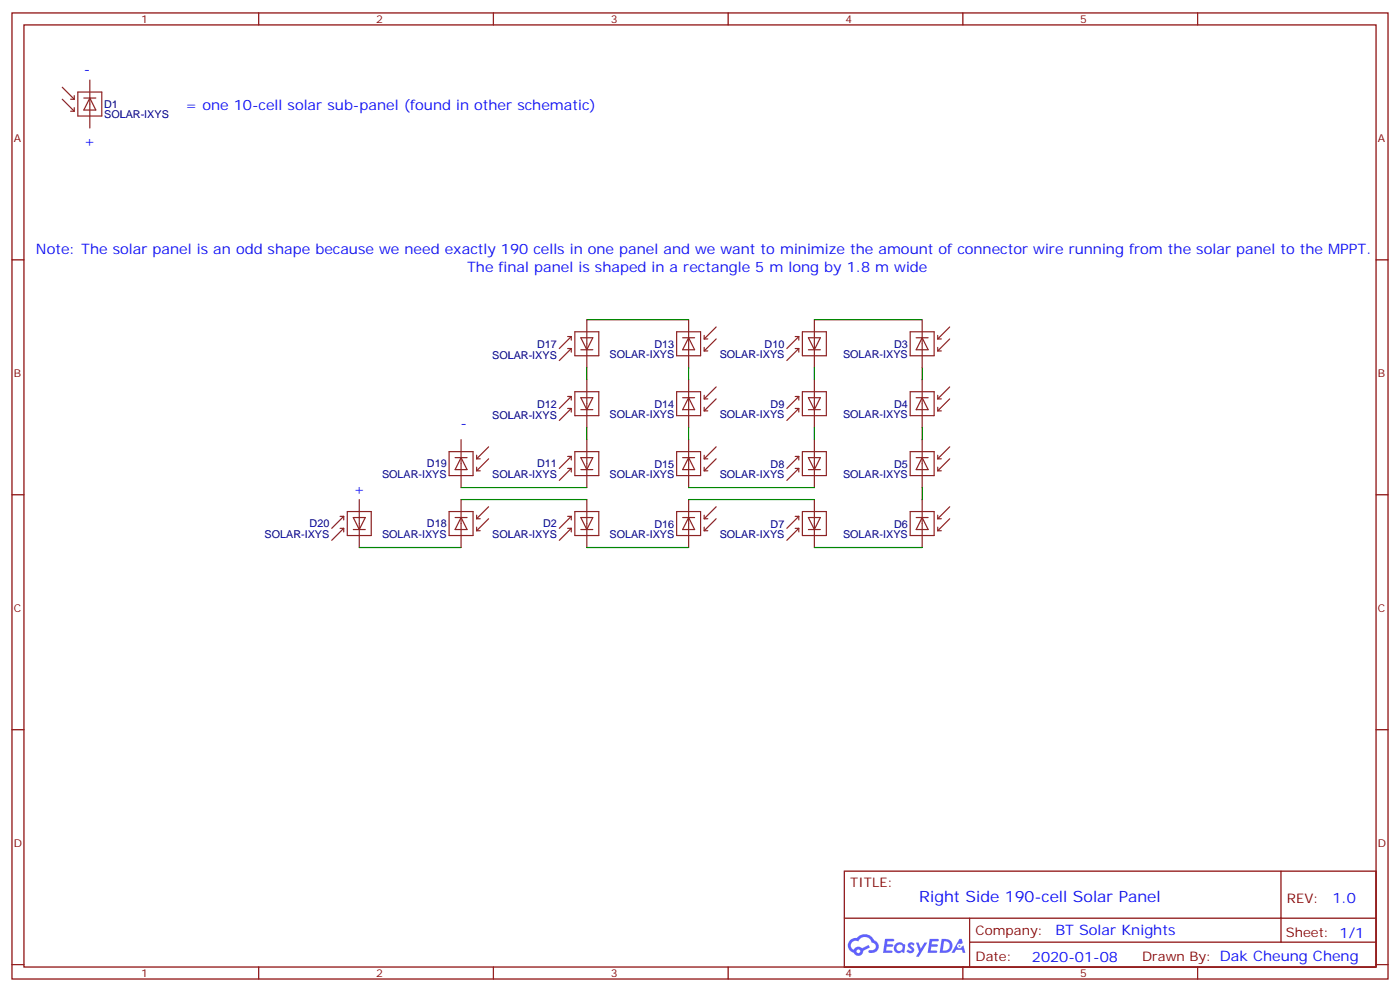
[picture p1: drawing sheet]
<svg xmlns="http://www.w3.org/2000/svg" width="412mm" height="292mm" viewBox="0 0 412 292" stroke-linecap="round" stroke-linejoin="round" font-family="sans-serif">
<g fill="none" stroke="#870000" stroke-width=".35">
<path d="M3.5 3.8h405.4v284.3h-405.4zM7.1 7.3h398.2v277.3h-398.2zM76.2 3.8v3.5M145.3 3.8v3.5M214.5 3.8v3.5M283.6 3.8v3.5M352.8 3.8v3.5M3.5 76.5h3.6M405.3 76.5h3.6M3.5 145.6h3.6M405.3 145.6h3.6M3.5 214.8h3.6"/>
<path d="M405.3 214.8h3.6M248.7 256.4h156.6v28.2h-156.6zM377.3 256.4v20.9M248.7 270.2h156.5M285.6 277.3h119.6M285.6 270.2v14.2M3.5 283.9h3.6M76.2 284.6v3.5M145.3 284.6v3.5M214.5 284.6v3.5M283.6 284.6v3.5M352.8 284.6v3.5"/>
<path d="M405.3 283.9h3.6"/>
</g>
<g fill="#5487ff">
<path d="M267.7 277.6a1.22 1.22 0 0 1 1.7 .2l-.4 .6a.47 .47 0 0 0-.3-.4 .47 .47 0 0 0-.5 .2l.1 .2a1.14 1.14 0 0 1 .8 1.8 1.14 1.14 0 0 1-1.9 0l-.2-.2 .5-.6 .7 .5a.29 .29 0 0 0 .3-.3 .29 .29 0 0 0-.2-.3 1.04 1.04 0 0 1-.6-1.7z"/>
<path d="M260.7 276.3h2.4l.3 .2-.2 .5-1.8 .1-.1 .8h1.5l.3 .4-.3 .4h-1.6l-.2 1.1h1.7l.2 .3-.2 .3-2.6 .1z"/>
<path d="M273.8 276.3h2.4l.3 .2-.1 .5-1.8 .1-.2 .8h1.6l.3 .4-.4 .4h-1.6l-.1 1.1h1.7l.2 .3-.2 .3-2.6 .1z"/>
<path d="M282.6 276.3h.7l.3 1.3-.6 .3a.69 .69 0 0 0-1 .3 .69 .69 0 0 0 .4 .9 .69 .69 0 0 0 .9-.6l.5-.2 .6 2.2h-.8l-.2-.9h-1.8l-.5 .9h-.8z"/>
<path d="M269.8 277.4h.8l.6 1.8 1.1-1.8h.9l-2.6 4.2h-.8l.9-1.5z"/>
<path d="M277.4 276.3l-.6 4.2h1.3a2.11 2.11 0 0 0 2.5-2.1 2.11 2.11 0 0 0-2.5-2.1zM278.1 277.1a1.39 1.39 0 0 1 1.7 1.4 1.39 1.39 0 0 1-1.8 1.3h-.3z"/>
<path d="M263.7 277.9a1.54 1.54 0 0 0-.1 2.2 1.54 1.54 0 0 0 2.2 .1l.6 .3 .3-2.3-.2-.3h-.4a1.49 1.49 0 0 0-2.4 0zM264 278.9a.94 .94 0 0 1 1.8 0 .94 .94 0 0 1-1.8 0z"/>
<path d="M250.4 276.7a2.18 2.18 0 0 0 1.1 3.7 1.44 1.44 0 0 0 1.6 .9 1.44 1.44 0 0 0 1.2-1.4l2-1.1-.5-.7-1.9 1a1.47 1.47 0 0 0-2.4 .4 1.39 1.39 0 0 1-.7-1.9 1.39 1.39 0 0 1 2-.5 2.12 2.12 0 0 1 2.2-1.3 2.12 2.12 0 0 1 1.9 1.7 1.14 1.14 0 0 1 1.1 1.4 1.14 1.14 0 0 1-1.7 .7 .43 .43 0 0 0-.5 .4 .43 .43 0 0 0 .4 .5 1.98 1.98 0 0 0 2.5-1.2 1.98 1.98 0 0 0-1.2-2.6 3.1 3.1 0 0 0-5.3-.6l-.9 .1zM252.3 280a.55 .55 0 0 1 1.1 0 .55 .55 0 0 1-1.1 0z"/>
<circle cx="282.6" cy="278.4" r=".26"/>
</g>
<g fill="none" stroke="#8c2424" stroke-width=".35">
<path d="M18.3 29.2l3.6 3.5M18.3 25.7l3.6 3.5M20.8 32.7h1.1M20.8 29.2h1.1M21.9 28.2v1M21.9 31.7v1M22.9 27.1h7.1v7h-7.1zM24.7 28.9h3.5M26.5 28.9l1.7 3.5h-3.5zM26.5 23.6v14.1M167.2 99.1h1.1M168.3 99.1l-3.6 3.5"/>
<path d="M168.3 99.1v1M169.3 97.6h7.1v7.1h-7.1zM171.1 99.4h3.5l-1.7 3.5zM172.9 94.1v14.1M199.3 97.6h7.1v7.1h-7.1zM201.1 99.4h3.5M202.8 99.4l1.8 3.5h-3.5zM202.8 94.1v14.1M207.4 98.7v1.1M207.4 99.8h1.1M211 99.8l-3.6 3.5M211 96.2l-3.6 3.6"/>
<path d="M234.2 99.1h1.1M235.3 99.1l-3.5 3.5M235.3 99.1v1M236.4 97.6h7v7.1h-7zM238.1 99.4h3.6l-1.8 3.5zM239.9 94.1v14.1M268.1 97.6h7.1v7.1h-7.1zM269.9 99.4h3.5M271.6 99.4l1.8 3.5h-3.5zM271.6 94.1v14.1M276.2 99.8h1.1M276.2 98.7v1.1"/>
<path d="M279.8 99.8l-3.6 3.5M279.8 96.2l-3.6 3.6M167.2 102.6h1.1M167.2 116.7h1.1M168.3 102.6v1M168.3 116.7v1.1M168.3 102.6l-3.6 3.5M168.3 116.7l-3.6 3.5M169.3 115.3h7.1v7h-7.1zM171.1 102.9h3.5M171.1 117.1h3.5l-1.7 3.5zM172.9 111.8v14.1"/>
<path d="M199.3 115.3h7.1v7h-7.1zM201.1 117.1h3.5M202.8 117.1l1.8 3.5h-3.5zM202.8 111.8v14.1M207.4 102.2v1.1M207.4 116.3v1.1M207.4 119.9v1M207.4 117.4h1.1M207.4 103.3h1.1M211 117.4l-3.6 3.5M211 113.9l-3.6 3.5M234.2 102.6h1.1"/>
<path d="M234.2 116.7h1.1M235.3 102.6v1M235.3 116.7v1.1M235.3 102.6l-3.5 3.5M235.3 116.7l-3.5 3.5M236.4 115.3h7v7h-7zM238.1 102.9h3.6M238.1 117.1h3.6l-1.8 3.5zM239.9 111.8v14.1M268.1 115.3h7.1v7h-7.1zM269.9 117.1h3.5M271.6 117.1l1.8 3.5h-3.5z"/>
<path d="M271.6 111.8v14.1M276.2 117.4h1.1M276.2 103.3h1.1M276.2 102.2v1.1M276.2 116.3v1.1M276.2 119.9v1M279.8 117.4l-3.6 3.5M279.8 113.9l-3.6 3.5M132.3 132.9h7v7.1h-7zM134.1 134.7h3.5M135.8 134.7l1.8 3.5h-3.5zM135.8 129.4v14.1"/>
<path d="M140.4 138.6h1.1M140.4 134v1M140.4 137.5v1.1M140.4 135h1.1M143.9 135l-3.5 3.6M143.9 131.5l-3.5 3.5M167.2 120.2h1.1M167.2 134.3h1.1M167.2 137.9h1.1M168.3 120.2v1.1M168.3 134.3v1.1M168.3 137.9v1"/>
<path d="M168.3 120.2l-3.6 3.6M168.3 134.3l-3.6 3.6M168.3 137.9l-3.6 3.5M169.3 132.9h7.1v7.1h-7.1zM171.1 134.7h3.5l-1.7 3.5zM171.1 138.2h3.5M171.1 120.6h3.5M172.9 129.4v14.1M199.3 132.9h7.1v7.1h-7.1zM201.1 134.7h3.5M202.8 134.7l1.8 3.5h-3.5zM202.8 129.4v14.1"/>
<path d="M207.4 138.6h1.1M207.4 135h1.1M207.4 134v1M207.4 137.5v1.1M207.4 120.9h1.1M211 135l-3.6 3.6M211 131.5l-3.6 3.5M234.2 120.2h1.1M234.2 134.3h1.1M234.2 137.9h1.1M235.3 120.2v1.1M235.3 134.3v1.1"/>
<path d="M235.3 137.9v1M235.3 120.2l-3.5 3.6M235.3 134.3l-3.5 3.6M235.3 137.9l-3.5 3.5M236.4 132.9h7v7.1h-7zM238.1 134.7h3.6l-1.8 3.5zM238.1 138.2h3.6M238.1 120.6h3.6M239.9 129.4v14.1M268.1 132.9h7.1v7.1h-7.1zM269.9 134.7h3.5M271.6 134.7l1.8 3.5h-3.5z"/>
<path d="M271.6 129.4v14.1M276.2 138.6h1.1M276.2 135h1.1M276.2 120.9h1.1M276.2 134v1M276.2 137.5v1.1M279.8 135l-3.6 3.6M279.8 131.5l-3.6 3.5M100.2 152h1M100.2 155.5h1M101.2 152l-3.5 3.5M101.2 152v1"/>
<path d="M101.2 155.5v1.1M101.2 155.5l-3.5 3.5M102.3 150.6h7.1v7h-7.1zM104.1 152.3h3.5l-1.8 3.6zM104.1 155.9h3.5M105.8 147v14.1M132.3 150.6h7v7h-7zM134.1 152.3h3.5M135.8 152.3l1.8 3.6h-3.5zM135.8 147v14.1M140.4 151.6v1.1M140.4 155.2v1"/>
<path d="M140.4 156.2h1.1M140.4 152.7h1.1M143.9 152.7l-3.5 3.5M143.9 149.2l-3.5 3.5M167.2 152h1.1M167.2 155.5h1.1M168.3 152v1M168.3 155.5v1.1M168.3 152l-3.6 3.5M168.3 155.5l-3.6 3.5M169.3 150.6h7.1v7h-7.1zM171.1 155.9h3.5"/>
<path d="M171.1 152.3h3.5l-1.7 3.6zM172.9 147v14.1M199.3 150.6h7.1v7h-7.1zM201.1 152.3h3.5M202.8 152.3l1.8 3.6h-3.5zM202.8 147v14.1M207.4 156.2h1.1M207.4 152.7h1.1M207.4 151.6v1.1M207.4 155.2v1M211 152.7l-3.6 3.5M211 149.2l-3.6 3.5"/>
<path d="M234.2 152h1.1M234.2 155.5h1.1M235.3 152v1M235.3 155.5v1.1M235.3 152l-3.5 3.5M235.3 155.5l-3.5 3.5M236.4 150.6h7v7h-7zM238.1 155.9h3.6M238.1 152.3h3.6l-1.8 3.6zM239.9 147v14.1M268.1 150.6h7.1v7h-7.1zM269.9 152.3h3.5"/>
<path d="M271.6 152.3l1.8 3.6h-3.5zM271.6 147v14.1M276.2 156.2h1.1M276.2 152.7h1.1M276.2 151.6v1.1M276.2 155.2v1M279.8 152.7l-3.6 3.5M279.8 149.2l-3.6 3.5"/>
</g>
<g fill="none" stroke="#008700" stroke-width=".35">
<path d="M172.9 94.1h29.9M239.9 94.1h31.7M172.9 108.2v3.6M202.8 108.2v3.6M239.9 108.2v3.6M271.6 108.2v3.6M172.9 125.9v3.5M202.8 125.9v3.5M239.9 125.9v3.5M271.6 125.9v3.5M135.8 143.5h37.1M135.8 147h37.1"/>
<path d="M202.8 143.5h37.1M202.8 147h37.1M271.6 143.5v3.5M105.8 161.1h30M172.9 161.1h29.9M239.9 161.1h31.7"/>
</g>
<text font-size="4.6" fill="#00f" x="270.8" y="265.4">Right Side 190-cell Solar Panel</text>
<g font-size="4.2" fill="#00f">
<text x="24.7" y="21.8">-</text>
<text x="54.7" y="32.4">= one 10-cell solar sub-panel (found in other schematic)</text>
<text x="24.7" y="43">+</text>
<text x="10.6" y="74.7">Note: The solar panel is an odd shape because we need exactly 190 cells in one panel and we want to minimize the amount of connector wire running from the solar panel to the MPPT.</text>
<text x="137.6" y="80">The final panel is shaped in a rectangle 5 m long by 1.8 m wide</text>
<text x="135.7" y="125.9">-</text>
<text x="104.1" y="145.3">+</text>
<text x="392.5" y="265.7">1.0</text>
<text x="310.9" y="275.2">BT Solar Knights</text>
<text x="304" y="283">2020-01-08</text>
</g>
<g font-size="3.9" fill="#800">
<text x="250.5" y="261">TITLE:</text>
<text x="379.1" y="265.7">REV:</text>
<text x="287.4" y="275.2">Company:</text>
<text x="378.7" y="275.8">Sheet: 1/1</text>
<text x="287.4" y="282.9">Date:</text>
<text x="336.4" y="282.9">Drawn By: Dak Cheung Cheng</text>
</g>
<g font-size="3.2" fill="#800">
<text x="41.6" y="6.8">1</text>
<text x="110.8" y="6.8">2</text>
<text x="179.9" y="6.8">3</text>
<text x="249.1" y="6.8">4</text>
<text x="318.2" y="6.8">5</text>
<text x="4.1" y="41.9">A</text>
<text x="405.9" y="41.9">A</text>
<text x="4.1" y="111.1">B</text>
<text x="405.9" y="111.1">B</text>
<text x="4.1" y="180.2">C</text>
<text x="405.9" y="180.2">C</text>
<text x="4.1" y="249.3">D</text>
<text x="405.9" y="249.3">D</text>
<text x="41.6" y="287.6">1</text>
<text x="110.8" y="287.6">2</text>
<text x="179.9" y="287.6">3</text>
<text x="249.1" y="287.6">4</text>
<text x="318.2" y="287.6">5</text>
</g>
<g font-size="3.2" fill="#000080">
<text x="30.7" y="34.7">SOLAR-IXYS</text>
<text x="30.7" y="31.8">D1</text>
<text x="145" y="105.5">SOLAR-IXYS</text>
<text x="158.2" y="102.3">D17</text>
<text x="179.6" y="105.5">SOLAR-IXYS</text>
<text x="192.8" y="102.4">D13</text>
<text x="212" y="105.5">SOLAR-IXYS</text>
<text x="225.2" y="102.3">D10</text>
<text x="248.3" y="105.3">SOLAR-IXYS</text>
<text x="263.3" y="102.4">D3</text>
<text x="158.2" y="120">D12</text>
<text x="192.8" y="120">D14</text>
<text x="227" y="120">D9</text>
<text x="263.3" y="120">D4</text>
<text x="145" y="123.2">SOLAR-IXYS</text>
<text x="179.6" y="123.1">SOLAR-IXYS</text>
<text x="212" y="123.1">SOLAR-IXYS</text>
<text x="248.3" y="122.9">SOLAR-IXYS</text>
<text x="125.8" y="137.6">D19</text>
<text x="158.2" y="137.6">D11</text>
<text x="192.8" y="137.6">D15</text>
<text x="227" y="137.6">D8</text>
<text x="263.3" y="137.6">D5</text>
<text x="112.5" y="140.8">SOLAR-IXYS</text>
<text x="145" y="140.8">SOLAR-IXYS</text>
<text x="179.6" y="140.8">SOLAR-IXYS</text>
<text x="212" y="140.8">SOLAR-IXYS</text>
<text x="248.3" y="140.6">SOLAR-IXYS</text>
<text x="91.2" y="155.2">D20</text>
<text x="125.8" y="155.2">D18</text>
<text x="160" y="155.2">D2</text>
<text x="192.8" y="155.3">D16</text>
<text x="227" y="155.3">D7</text>
<text x="263.3" y="155.3">D6</text>
<text x="78" y="158.5">SOLAR-IXYS</text>
<text x="112.5" y="158.5">SOLAR-IXYS</text>
<text x="145" y="158.5">SOLAR-IXYS</text>
<text x="179.6" y="158.4">SOLAR-IXYS</text>
<text x="212" y="158.2">SOLAR-IXYS</text>
<text x="248.3" y="158.2">SOLAR-IXYS</text>
</g>
</svg>
